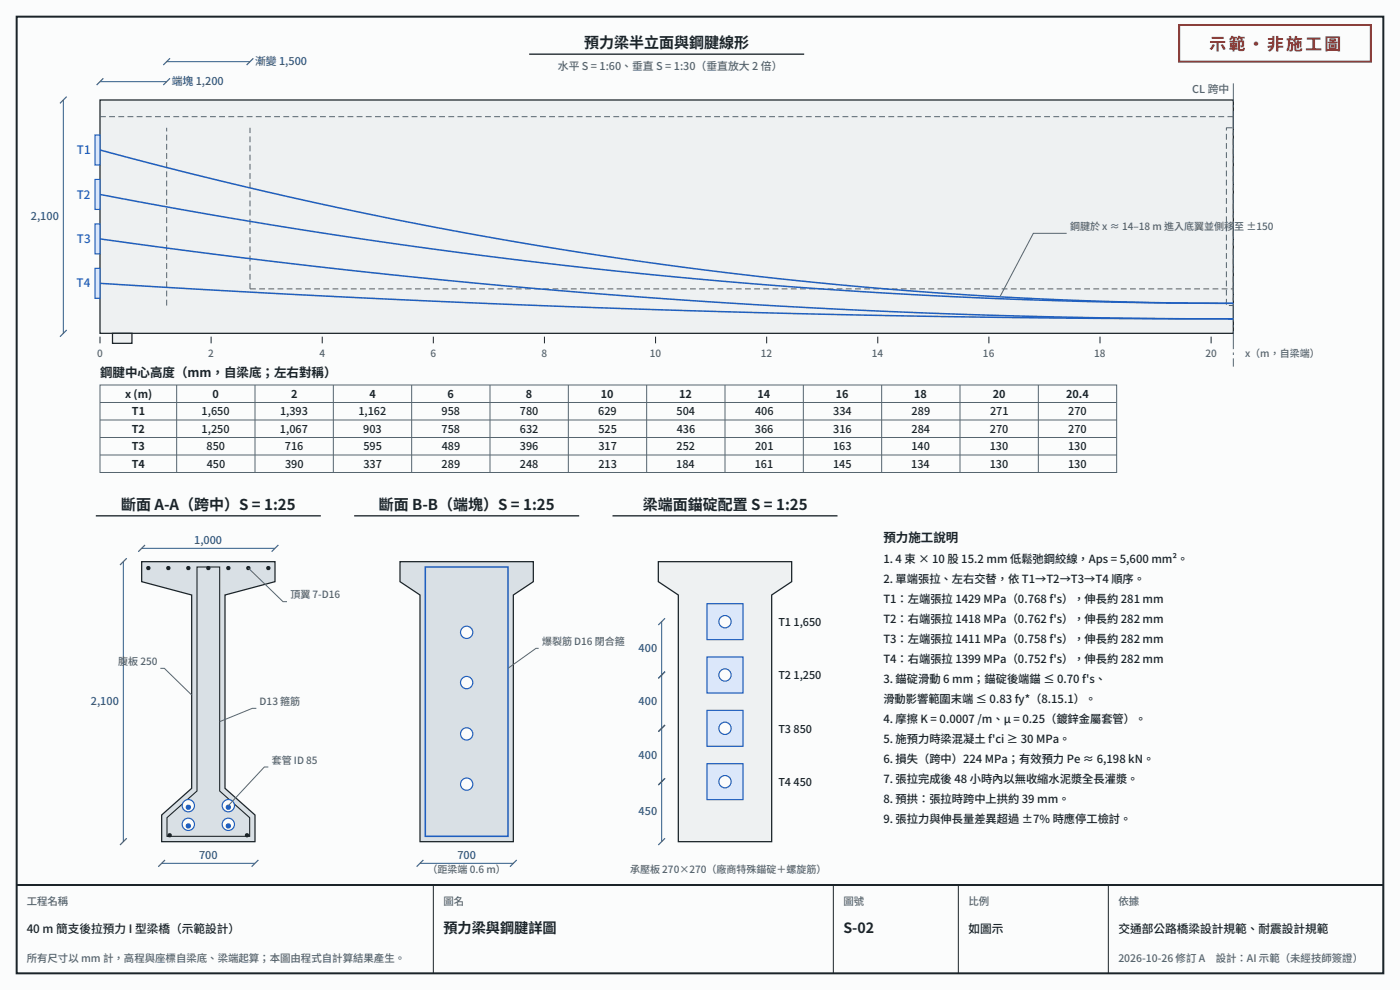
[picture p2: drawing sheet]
<svg xmlns="http://www.w3.org/2000/svg" width="444mm" height="314mm" viewBox="0 0 444 314" stroke-linecap="round" stroke-linejoin="round" font-family="sans-serif">
<path d="M0 0h444.5v314.3h-444.5z" fill="#fbfcfc"/>
<path d="M5.3 5.3h433.9v303.7h-433.9zM5.3 281h433.9" fill="none" stroke="#1b2429" stroke-width=".63" stroke-linecap="butt"/>
<path d="M137.6 281v28M264.6 281v28M304.3 281v28M351.9 281v28M439.2 281v28" fill="none" stroke="#1b2429" stroke-width=".32"/>
<path d="M374.4 7.9h60.8v11.7h-60.8z" fill="none" stroke="#b42318" stroke-width=".63" stroke-linecap="butt"/>
<path d="M168 17.2h87.3" fill="none" stroke="#1b2429" stroke-width=".42"/>
<path d="M31.7 31.7h359.9v74.1h-359.9z" fill="#eef1f2" stroke="#1b2429" stroke-width=".4"/>
<path d="M31.7 37h359.9M389.4 40.6h2.2v56.4h-2.2zM52.9 97v-56.4M79.4 91.7h312.2M79.4 91.7v-51.1" fill="none" stroke="#56656f" stroke-width=".32" stroke-dasharray="1.9 1.1" stroke-linecap="butt"/>
<path d="M391.6 26.5v89.9" fill="none" stroke="#56656f" stroke-width=".32" stroke-dasharray="5.8 1.1 .8 1.1" stroke-linecap="butt"/>
<path d="M35.7 105.8h6.2v3.2h-6.2z" fill="#eef1f2" stroke="#1b2429" stroke-width=".4"/>
<path d="M31.7 47.6l24 6.3 24 5.8 21 4.8 21 4.4 21 4.1 24 4.3 21 3.4 24 3.4 21 2.7 23.9 2.7 21 1.9 24 1.9 24 1.4 21 .8 21 .6 24 .2" fill="none" stroke="#1f5fbf" stroke-width=".48"/>
<path d="M30.2 42.9h1.5v9.5h-1.5z" fill="#dbe7fa" stroke="#1f5fbf" stroke-width=".37"/>
<path d="M31.7 61.7l45 8.1 42 6.6 45 6 45 5 44.9 3.8 45 2.8 45 1.7 48 .6" fill="none" stroke="#1f5fbf" stroke-width=".48"/>
<path d="M30.2 57h1.5v9.5h-1.5z" fill="#dbe7fa" stroke="#1f5fbf" stroke-width=".37"/>
<path d="M31.7 75.8l45 6 45 5.2 45 4.3 45 3.6 44.9 2.8 45 2 45 1.2 45 .3" fill="none" stroke="#1f5fbf" stroke-width=".48"/>
<path d="M30.2 71.1h1.5v9.5h-1.5z" fill="#dbe7fa" stroke="#1f5fbf" stroke-width=".37"/>
<path d="M31.7 90l45 2.6 45 2.3 45 1.9 45 1.6 44.9 1.3 45 .8 42 .5 48 .2" fill="none" stroke="#1f5fbf" stroke-width=".48"/>
<path d="M30.2 85.2h1.5v9.5h-1.5z" fill="#dbe7fa" stroke="#1f5fbf" stroke-width=".37"/>
<path d="M31.7 106.9v2.1M67 106.9v2.1M102.3 106.9v2.1M137.6 106.9v2.1M172.9 106.9v2.1M208.1 106.9v2.1M243.4 106.9v2.1M278.7 106.9v2.1M314 106.9v2.1M349.2 106.9v2.1M384.5 106.9v2.1" fill="none" stroke="#1b2429" stroke-width=".32"/>
<path d="M52.9 19.6h26.5M20.1 31.7v74.1M31.7 25.9h21.2" fill="none" stroke="#2f5b7c" stroke-width=".32"/>
<path d="M19 32.8l2.2-2.1zM30.7 27l2.1-2.1zM51.9 27l2.1-2.1zM51.9 20.6l2.1-2.1zM80.4 18.5l-2.1 2.1zM19 106.9l2.2-2.1z" fill="#000" stroke="#2f5b7c" stroke-width=".37"/>
<g fill="none" stroke="#56656f" stroke-width=".32">
<path d="M338.7 74.1h-10.6l-10.6 20.1M31.7 122.2h322.8v27.8h-322.8zM31.7 127.8h322.8M31.7 133.3h322.8M31.7 138.9h322.8M56.1 122.2v27.8M81 122.2v27.8M105.8 122.2v27.8M130.7 122.2v27.8M155.6 122.2v27.8M180.4 122.2v27.8M205.3 122.2v27.8"/>
<path d="M230.2 122.2v27.8M255.1 122.2v27.8M279.9 122.2v27.8M304.8 122.2v27.8M329.7 122.2v27.8M31.7 144.5h322.8"/>
</g>
<path d="M30.4 163.8h71.5" fill="none" stroke="#1b2429" stroke-width=".42"/>
<path d="M45 178.3h42.3v6.4l-15.9 4.2v61.4l9.6 8.5v8.4h-29.7v-8.4l9.6-8.5v-61.4l-15.9-4.2z" fill="#d9e0e5" stroke="#1b2429" stroke-width=".4"/>
<path d="M62.5 180h7.2v71.1l9.6 8.5v5.9h-26.3v-5.9l9.5-8.5z" fill="none" stroke="#1b2429" stroke-width=".34"/>
<circle cx="59.8" cy="255.8" r="1.95" fill="#fbfcfc" stroke="#1f5fbf" stroke-width=".37"/>
<circle cx="59.8" cy="256.3" r=".85" fill="#1f5fbf"/>
<circle cx="72.5" cy="255.8" r="1.95" fill="#fbfcfc" stroke="#1f5fbf" stroke-width=".37"/>
<circle cx="72.5" cy="256.3" r=".85" fill="#1f5fbf"/>
<circle cx="59.8" cy="261.7" r="1.95" fill="#fbfcfc" stroke="#1f5fbf" stroke-width=".37"/>
<circle cx="59.8" cy="262.2" r=".85" fill="#1f5fbf"/>
<circle cx="72.5" cy="261.7" r="1.95" fill="#fbfcfc" stroke="#1f5fbf" stroke-width=".37"/>
<circle cx="72.5" cy="262.2" r=".85" fill="#1f5fbf"/>
<g fill="#1b2429">
<circle cx="47.1" cy="180.4" r=".69"/>
<circle cx="53.4" cy="180.4" r=".69"/>
<circle cx="59.8" cy="180.4" r=".69"/>
<circle cx="66.1" cy="180.4" r=".69"/>
<circle cx="72.5" cy="180.4" r=".69"/>
<circle cx="78.8" cy="180.4" r=".69"/>
<circle cx="85.2" cy="180.4" r=".69"/>
<circle cx="53.9" cy="265.2" r=".69"/>
<circle cx="78.4" cy="265.2" r=".69"/>
</g>
<path d="M39.2 178.3v88.9M45 174.1h42.3M51.3 274.1h29.7" fill="none" stroke="#2f5b7c" stroke-width=".32"/>
<path d="M38.1 179.4l2.1-2.1zM43.9 175.2l2.1-2.2zM86.3 175.2l2.1-2.2zM38.1 268.3l2.1-2.1zM50.3 275.2l2.1-2.2zM79.9 275.2l2.1-2.2z" fill="#000" stroke="#2f5b7c" stroke-width=".37"/>
<path d="M78.8 180.4l11.1 10.6h1.2M50.9 212.2h1.3l8.7 8.5M81.4 224.9h-1.3l-10.4 4.2M85.2 243.5h-1.3l-11.4 12.3" fill="none" stroke="#56656f" stroke-width=".32"/>
<path d="M112.4 163.8h71.5" fill="none" stroke="#1b2429" stroke-width=".42"/>
<path d="M127 178.3h42.3v6.4l-6.3 4.2v78.3h-29.7v-78.3l-6.3-4.2z" fill="#d9e0e5" stroke="#1b2429" stroke-width=".4"/>
<path d="M135 180h26.3v85.5h-26.3z" fill="none" stroke="#1f5fbf" stroke-width=".48"/>
<g fill="#fbfcfc" stroke="#1f5fbf" stroke-width=".37">
<circle cx="148.2" cy="200.8" r="1.95"/>
<circle cx="148.2" cy="216.7" r="1.95"/>
<circle cx="148.2" cy="233" r="1.95"/>
<circle cx="148.2" cy="249" r="1.95"/>
</g>
<path d="M133.3 274.1h29.7" fill="none" stroke="#2f5b7c" stroke-width=".32"/>
<path d="M132.3 275.2l2.1-2.2zM161.9 275.2l2.1-2.2z" fill="#000" stroke="#2f5b7c" stroke-width=".37"/>
<path d="M171 205.8h-.8l-8.9 6.4" fill="none" stroke="#56656f" stroke-width=".32"/>
<path d="M194.5 163.8h71.4" fill="none" stroke="#1b2429" stroke-width=".42"/>
<path d="M209 178.3h42.4v6.4l-6.4 4.2v78.3h-29.6v-78.3l-6.4-4.2z" fill="#eef1f2" stroke="#1b2429" stroke-width=".4"/>
<path d="M224.5 191.7h11.4v11.4h-11.4z" fill="#dbe7fa" stroke="#1f5fbf" stroke-width=".37"/>
<circle cx="230.2" cy="197.4" r="1.95" fill="#fbfcfc" stroke="#1f5fbf" stroke-width=".37"/>
<path d="M224.5 208.6h11.4v11.4h-11.4z" fill="#dbe7fa" stroke="#1f5fbf" stroke-width=".37"/>
<circle cx="230.2" cy="214.3" r="1.95" fill="#fbfcfc" stroke="#1f5fbf" stroke-width=".37"/>
<path d="M224.5 225.5h11.4v11.5h-11.4z" fill="#dbe7fa" stroke="#1f5fbf" stroke-width=".37"/>
<circle cx="230.2" cy="231.2" r="1.95" fill="#fbfcfc" stroke="#1f5fbf" stroke-width=".37"/>
<path d="M224.5 242.5h11.4v11.4h-11.4z" fill="#dbe7fa" stroke="#1f5fbf" stroke-width=".37"/>
<circle cx="230.2" cy="248.2" r="1.95" fill="#fbfcfc" stroke="#1f5fbf" stroke-width=".37"/>
<path d="M210.1 197.4v69.8" fill="none" stroke="#2f5b7c" stroke-width=".32"/>
<path d="M209 198.4l2.1-2.1zM209 215.4l2.1-2.1zM209 232.3l2.1-2.1zM209 249.2l2.1-2.1zM209 268.3l2.1-2.1z" fill="#000" stroke="#2f5b7c" stroke-width=".37"/>
<text font-size="5.3" fill="#b42318" x="384" y="15.9">示範・非施工圖</text>
<g font-size="4.8" fill="#1b2429">
<text x="185.5" y="15.3">預力梁半立面與鋼腱線形</text>
<text x="38.4" y="161.9">斷面 A-A（跨中）S = 1:25</text>
<text x="120.3" y="161.9">斷面 B-B（端塊）S = 1:25</text>
<text x="204.1" y="161.9">梁端面錨碇配置 S = 1:25</text>
</g>
<g font-size="4.5" fill="#1b2429">
<text x="140.8" y="296.3">預力梁與鋼腱詳圖</text>
<text x="267.8" y="296.3">S-02</text>
</g>
<g font-size="4" fill="#1b2429">
<text x="31.7" y="119.6">鋼腱中心高度（mm，自梁底；左右對稱）</text>
<text x="280.5" y="172">預力施工說明</text>
</g>
<g font-size="3.7" fill="#1f5fbf">
<text x="24.4" y="48.9">T1</text>
<text x="24.4" y="63.1">T2</text>
<text x="24.4" y="77.2">T3</text>
<text x="24.3" y="91.3">T4</text>
</g>
<g font-size="3.7" fill="#1b2429">
<text x="8.5" y="296.3">40 m 簡支後拉預力 I 型梁橋（示範設計）</text>
<text x="307.4" y="296.3">如圖示</text>
<text x="355.1" y="296.3">交通部公路橋梁設計規範、耐震設計規範</text>
</g>
<g font-size="3.6" fill="#1b2429">
<text x="280.5" y="178.9">1. 4 束 × 10 股 15.2 mm 低鬆弛鋼絞線，Aps = 5,600 mm²。</text>
<text x="280.5" y="185.2">2. 單端張拉、左右交替，依 T1→T2→T3→T4 順序。</text>
<text x="280.5" y="191.6">T1：左端張拉 1429 MPa（0.768 f's），伸長約 281 mm</text>
<text x="280.5" y="197.9">T2：右端張拉 1418 MPa（0.762 f's），伸長約 282 mm</text>
<text x="280.5" y="204.3">T3：左端張拉 1411 MPa（0.758 f's），伸長約 282 mm</text>
<text x="280.5" y="210.6">T4：右端張拉 1399 MPa（0.752 f's），伸長約 282 mm</text>
<text x="280.5" y="217">3. 錨碇滑動 6 mm；錨碇後端錨 ≤ 0.70 f's、</text>
<text x="280.5" y="223.3">滑動影響範圍末端 ≤ 0.83 fy*（8.15.1）。</text>
<text x="280.5" y="229.7">4. 摩擦 K = 0.0007 /m、μ = 0.25（鍍鋅金屬套管）。</text>
<text x="280.5" y="236">5. 施預力時梁混凝土 f'ci ≥ 30 MPa。</text>
<text x="280.5" y="242.4">6. 損失（跨中）224 MPa；有效預力 Pe ≈ 6,198 kN。</text>
<text x="280.5" y="248.7">7. 張拉完成後 48 小時內以無收縮水泥漿全長灌漿。</text>
<text x="280.5" y="255.1">8. 預拱：張拉時跨中上拱約 39 mm。</text>
<text x="280.5" y="261.4">9. 張拉力與伸長量差異超過 ±7% 時應停工檢討。</text>
</g>
<g font-size="3.4" fill="#2f5b7c">
<text x="81" y="20.6">漸變 1,500</text>
<text x="54.5" y="27">端塊 1,200</text>
<text x="9.8" y="70">2,100</text>
<text x="61.6" y="172.8">1,000</text>
<text x="202.8" y="207">400</text>
<text x="28.9" y="224">2,100</text>
<text x="202.8" y="224">400</text>
<text x="202.8" y="240.9">400</text>
<text x="202.8" y="258.9">450</text>
<text x="63.2" y="272.8">700</text>
<text x="145.2" y="272.8">700</text>
</g>
<g font-size="3.4" fill="#56656f">
<text x="177.1" y="22.2">水平 S = 1:60、垂直 S = 1:30（垂直放大 2 倍）</text>
<text x="378.5" y="29.6">CL 跨中</text>
</g>
<g font-size="3.4" fill="#1b2429">
<text x="39.7" y="126.3">x (m)</text>
<text x="41.9" y="131.9">T1</text>
<text x="64" y="131.9">1,650</text>
<text x="67.5" y="126.3">0</text>
<text x="88.9" y="131.9">1,393</text>
<text x="92.4" y="126.3">2</text>
<text x="113.8" y="131.9">1,162</text>
<text x="117.3" y="126.3">4</text>
<text x="140.2" y="131.9">958</text>
<text x="142.1" y="126.3">6</text>
<text x="165.1" y="131.9">780</text>
<text x="167" y="126.3">8</text>
<text x="189.9" y="131.9">629</text>
<text x="190.8" y="126.3">10</text>
<text x="214.8" y="131.9">504</text>
<text x="215.7" y="126.3">12</text>
<text x="239.7" y="131.9">406</text>
<text x="240.5" y="126.3">14</text>
<text x="264.6" y="131.9">334</text>
<text x="265.4" y="126.3">16</text>
<text x="289.5" y="131.9">289</text>
<text x="290.3" y="126.3">18</text>
<text x="314.3" y="131.9">271</text>
<text x="315.2" y="126.3">20</text>
<text x="338.5" y="126.3">20.4</text>
<text x="339.2" y="131.9">270</text>
<text x="41.9" y="137.5">T2</text>
<text x="64" y="137.5">1,250</text>
<text x="88.9" y="137.5">1,067</text>
<text x="115.4" y="137.5">903</text>
<text x="140.2" y="137.5">758</text>
<text x="165.1" y="137.5">632</text>
<text x="190" y="137.5">525</text>
<text x="214.8" y="137.5">436</text>
<text x="239.7" y="137.5">366</text>
<text x="264.6" y="137.5">316</text>
<text x="289.4" y="137.5">284</text>
<text x="314.3" y="137.5">270</text>
<text x="339.2" y="137.5">270</text>
<text x="41.9" y="143">T3</text>
<text x="65.6" y="143">850</text>
<text x="90.4" y="143">716</text>
<text x="115.4" y="143">595</text>
<text x="140.3" y="143">489</text>
<text x="165.1" y="143">396</text>
<text x="190" y="143">317</text>
<text x="214.8" y="143">252</text>
<text x="239.7" y="143">201</text>
<text x="264.5" y="143">163</text>
<text x="289.4" y="143">140</text>
<text x="314.2" y="143">130</text>
<text x="339.1" y="143">130</text>
<text x="41.8" y="148.6">T4</text>
<text x="65.6" y="148.6">450</text>
<text x="90.5" y="148.6">390</text>
<text x="115.4" y="148.6">337</text>
<text x="140.2" y="148.6">289</text>
<text x="165.1" y="148.6">248</text>
<text x="190" y="148.6">213</text>
<text x="214.7" y="148.6">184</text>
<text x="239.6" y="148.6">161</text>
<text x="264.5" y="148.6">145</text>
<text x="289.3" y="148.6">134</text>
<text x="314.2" y="148.6">130</text>
<text x="339.1" y="148.6">130</text>
<text x="247.1" y="198.7">T1 1,650</text>
<text x="247.1" y="215.6">T2 1,250</text>
<text x="247.1" y="232.6">T3 850</text>
<text x="247.1" y="249.5">T4 450</text>
</g>
<g font-size="3.3" fill="#56656f">
<text x="8.5" y="287.3">工程名稱</text>
<text x="140.8" y="287.3">圖名</text>
<text x="267.8" y="287.3">圖號</text>
<text x="307.4" y="287.3">比例</text>
<text x="355.1" y="287.3">依據</text>
<text x="8.5" y="305.3">所有尺寸以 mm 計，高程與座標自梁底、梁端起算；本圖由程式自計算結果產生。</text>
<text x="355.1" y="305.3">2026-10-26 修訂 A</text>
<text x="386" y="305.3">設計：AI 示範（未經技師簽證）</text>
</g>
<g font-size="3.2" fill="#56656f">
<text x="339.7" y="73">鋼腱於 x ≈ 14–18 m 進入底翼並側移至 ±150</text>
<text x="30.8" y="113.2">0</text>
<text x="66.1" y="113.2">2</text>
<text x="101.4" y="113.2">4</text>
<text x="136.7" y="113.2">6</text>
<text x="172" y="113.2">8</text>
<text x="206.3" y="113.2">10</text>
<text x="241.6" y="113.2">12</text>
<text x="276.8" y="113.2">14</text>
<text x="312.1" y="113.2">16</text>
<text x="347.4" y="113.2">18</text>
<text x="382.7" y="113.2">20</text>
<text x="395.3" y="113.2">x（m，自梁端）</text>
<text x="92.2" y="190">頂翼 7-D16</text>
<text x="172.1" y="204.8">爆裂筋 D16 閉合箍</text>
<text x="37.5" y="211.1">腹板 250</text>
<text x="82.4" y="223.8">D13 箍筋</text>
<text x="86.3" y="242.5">套管 ID 85</text>
<text x="135.7" y="277.3">（距梁端 0.6 m）</text>
<text x="200" y="277.3">承壓板 270×270（廠商特殊錨碇＋螺旋筋）</text>
</g>
</svg>
